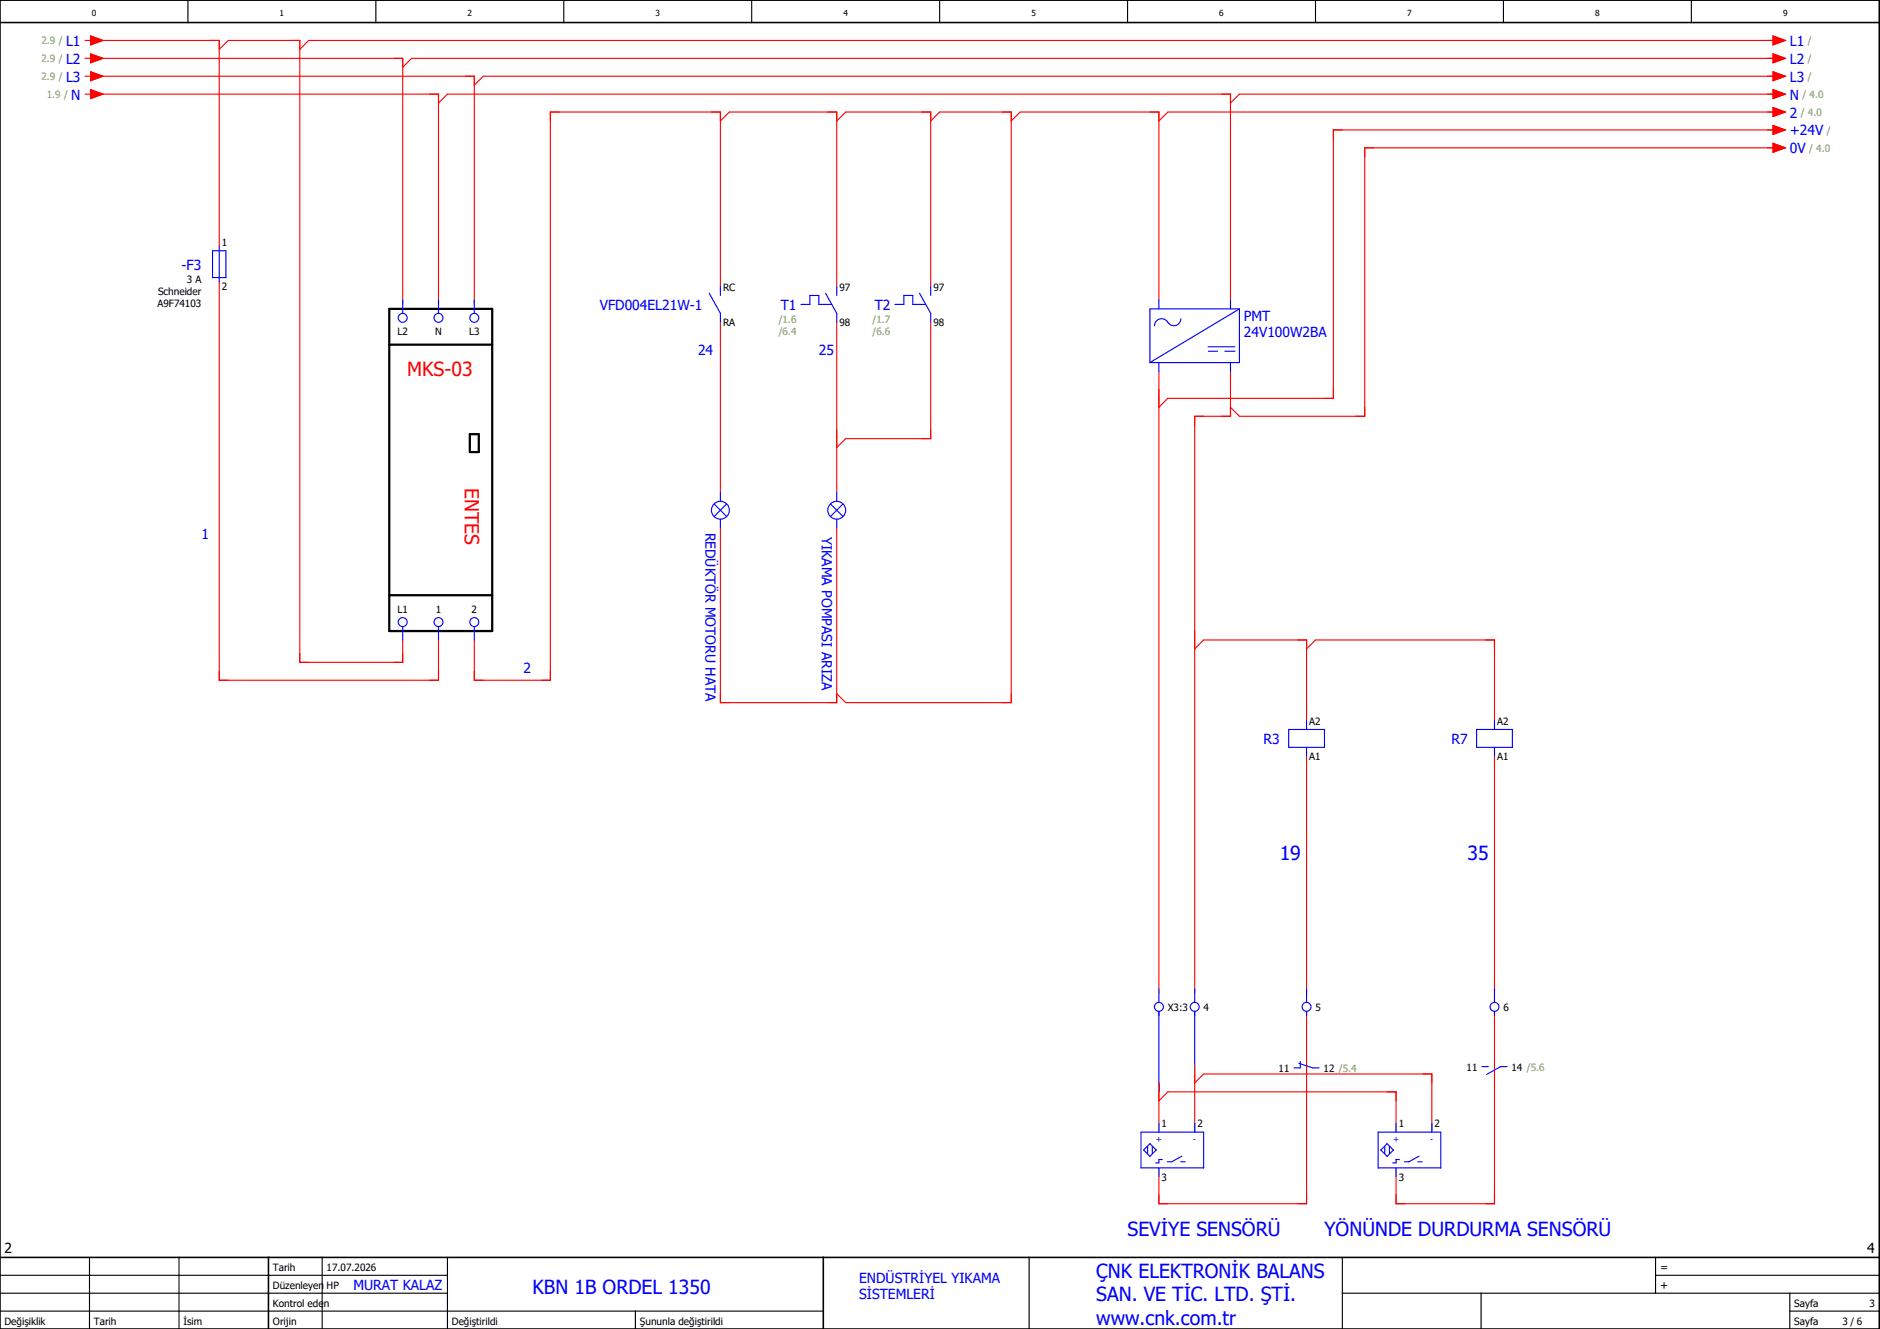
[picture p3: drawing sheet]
<svg xmlns="http://www.w3.org/2000/svg" width="420mm" height="297mm" viewBox="0 0 420 297" stroke-linecap="round" stroke-linejoin="round" font-family="sans-serif">
<g fill="none" stroke="#000" stroke-width=".25">
<path d="M42 0v5M84 0v5M126 0v5M168 0v5M210 0v5M252 0v5M294 0v5M336 0v5M378 0v5M0 293h184M0 289h100M0 285h100"/>
<path d="M20 281v16M40 281v16M72 281v16M100 281v16M142 293v4M230 281v16M300 289h120M300 281v16M331 289v8M370 285h50M370 281v8M400 293h20"/>
<path d="M400 289v8"/>
</g>
<path d="M0 5h420M0 0h420v297h-420zM0 281h420M60 281v16M184 281v16" fill="none" stroke="#000" stroke-width=".35"/>
<g fill="none" stroke="#f00" stroke-width=".25">
<path d="M19 9h1.3M19 13h1.3M19 17h1.3M20.3 8l2.7 1-2.7 1zM20.3 12l2.7 1-2.7 1zM20.3 16l2.7 1-2.7 1zM21 13h69v55M21 9h28v46M21 17h85v51M49 11l2-2h16v139h23v-5M396.3 8l2.7 1-2.7 1zM396.3 12l2.7 1-2.7 1z"/>
<path d="M396.3 16l2.7 1-2.7 1zM397 9h-328l-2 2M397 13h-305l-2 2M397 17h-289l-2 2M19 21h1.3M20.3 20l2.7 1-2.7 1zM21 21h77v47M98 23l2-2h175v46M161 27l2-2h24v39M187 27l2-2h19v39M208 27l2-2h16v132h-37l-2-2M226 27l2-2h31v42"/>
<path d="M396.3 20l2.7 1-2.7 1zM396.3 24l2.7 1-2.7 1zM396.3 28l2.7 1-2.7 1zM396.3 32l2.7 1-2.7 1zM397 21h-120l-2 2M397 25h-136l-2 2M397 29h-99v60h-37l-2 2M397 33h-92v60h-28l-2-2M49 63v89h49v-9M161 64v-39h-38v127h-17v-9M161 72v38M187 72v38"/>
<path d="M208 72v26h-19l-2 2M259 83v139M275 83v10h-8v129M161 118v39h26v-39M267 145l2-2h23v18M292 145l2-2h40v18M292 169v53M334 169v53M267 238v15M292 226v43h-33v-8M334 226v43h-22v-8M259 242v11"/>
<path d="M259 246l2-2h51v9M267 242l2-2h51v13"/>
</g>
<g fill="none" stroke="#00f" stroke-width=".25">
<path d="M47.5 56h3v6h-3zM49 55v8M90 67v3M98 67v3M106 67v3M158.5 65.5l2.5 4.5v2M161 64v2M179 68h2v-2h2v2h2.9M184.5 65.5l2.5 4.5v2M187 64v2M200 68h2v-2h2v2h2.9M205.5 65.5l2.5 4.5v2"/>
<path d="M208 64v2M259 67v2M263.9 71.3a1.62 1.62 0 0 1-1.4 1.5 1.62 1.62 0 0 1-1.8-1.1 1.6 1.6 0 0 0-1.7-.3 1.6 1.6 0 0 0-1 1.4M270 78.5h2.2M270 77.5h6M273.8 78.5h2.2M275 67v2M277 69l-20 12M277 69v12h-20M277 69h-20v12M259 81v2M275 81v2"/>
<path d="M159.6 112.6l2.8 2.8M161 110v2M161 116v2M162.4 112.6l-2.8 2.8M185.6 112.6l2.8 2.8M187 110v2M187 116v2M188.4 112.6l-2.8 2.8M90 140v3M98 140v3M106 140v3M288 163h8v4h-8z"/>
<path d="M292 161v2M292 167v2M330 163h8v4h-8zM334 161v2M334 167v2M259 221v3M259 226v18M267 221v3M267 226v14M290.3 237.6l3.1 1.1h1.4M290.6 237.3v1.4h-1.4M292 221v3"/>
<path d="M292 226v1M331.2 238.4h1.4M334 221v3M334 226v1M336.8 238.4h-1.4l-3.1 1.7M255 253h14v8h-14zM255.6 257l1.4-1.4 1.4 1.4-1.4 1.5zM256.5 256.2v1.7M257.5 256.2v1.7M259 251v2M259.7 259.2h-.7v.7h-.8M260.9 259.7h1"/>
<path d="M263.9 259.7h1M264.1 258.4l-2.2 1.3M267 251v2M308 253h14v8h-14zM309.5 256.2v1.7M310 255.6l1.4 1.4-1.4 1.5-1.4-1.5zM310.5 256.2v1.7M312 251v2M312.7 259.2h-.7v.7h-.7M313.9 259.7h1M316.9 259.7h1M317.1 258.4l-2.2 1.3"/>
<path d="M320 251v2M259 261v2M312 261v2"/>
<circle cx="90" cy="71" r="1"/>
<circle cx="98" cy="71" r="1"/>
<circle cx="106" cy="71" r="1"/>
<circle cx="161" cy="114" r="2"/>
<circle cx="187" cy="114" r="2"/>
<circle cx="90" cy="139" r="1"/>
<circle cx="98" cy="139" r="1"/>
<circle cx="106" cy="139" r="1"/>
<circle cx="259" cy="225" r="1"/>
<circle cx="267" cy="225" r="1"/>
<circle cx="292" cy="225" r="1"/>
<circle cx="334" cy="225" r="1"/>
</g>
<path d="M87 69h23v72h-23zM87 77h23M105 97h2v4h-2zM87 133h23" fill="none" stroke="#000" stroke-width=".5"/>
<g fill="#f00" stroke="#f00" stroke-width=".22">
<path d="M20.3 8l2.7 1-2.7 1z"/>
<path d="M20.3 16l2.7 1-2.7 1z"/>
<path d="M20.3 20l2.7 1-2.7 1z"/>
<path d="M20.3 12l2.7 1-2.7 1z"/>
<path d="M396.3 8l2.7 1-2.7 1z"/>
<path d="M396.3 16l2.7 1-2.7 1z"/>
<path d="M396.3 20l2.7 1-2.7 1z"/>
<path d="M396.3 12l2.7 1-2.7 1z"/>
<path d="M396.3 24l2.7 1-2.7 1z"/>
<path d="M396.3 28l2.7 1-2.7 1z"/>
<path d="M396.3 32l2.7 1-2.7 1z"/>
</g>
<g font-size="4.3" fill="#f00">
<text x="91" y="84.1">MKS-03</text>
<text x="103.9" y="109" transform="rotate(90 103.9 109)">ENTES</text>
</g>
<g font-size="4.3" fill="#00f">
<text x="286" y="192.1">19</text>
<text x="328" y="192.1">35</text>
<text x="252" y="276.1">SEVİYE SENSÖRÜ</text>
<text x="296" y="276.1">YÖNÜNDE DURDURMA SENSÖRÜ</text>
<text x="245" y="285.6">ÇNK ELEKTRONİK BALANS</text>
<text x="119" y="289.1">KBN 1B ORDEL 1350</text>
<text x="245" y="290.9">SAN. VE TİC. LTD. ŞTİ.</text>
<text x="245" y="296.1">www.cnk.com.tr</text>
</g>
<g font-size="3.1" fill="#00f">
<text x="14.8" y="10.3">L1</text>
<text x="400" y="10.3">L1</text>
<text x="14.8" y="14.3">L2</text>
<text x="400" y="14.3">L2</text>
<text x="14.8" y="18.3">L3</text>
<text x="15.9" y="22.3">N</text>
<text x="400" y="18.3">L3</text>
<text x="400" y="22.3">N</text>
<text x="400" y="26.3">2</text>
<text x="400" y="30.3">+24V</text>
<text x="400" y="34.3">0V</text>
<text x="40.6" y="60.3">-F3</text>
<text x="134" y="69.3">VFD004EL21W-1</text>
<text x="174.5" y="69.3">T1</text>
<text x="195.5" y="69.3">T2</text>
<text x="278" y="71.6">PMT</text>
<text x="278" y="75.4">24V100W2BA</text>
<text x="156" y="79.4">24</text>
<text x="183" y="79.4">25</text>
<text x="157.6" y="119" transform="rotate(90 157.6 119)">REDÜKTÖR MOTORU HATA</text>
<text x="45" y="120.4">1</text>
<text x="183.6" y="120" transform="rotate(90 183.6 120)">YIKAMA POMPASI ARIZA</text>
<text x="117" y="150.4">2</text>
<text x="282.4" y="166.3">R3</text>
<text x="324.4" y="166.3">R7</text>
<text x="192" y="286.6">ENDÜSTRİYEL YIKAMA</text>
<text x="79" y="288.4">MURAT KALAZ</text>
<text x="192" y="290.4">SİSTEMLERİ</text>
</g>
<g font-size="3.1">
<text x="1" y="280">2</text>
<text x="417.3" y="280">4</text>
</g>
<g font-size="2.5">
<text x="371" y="284">=</text>
<text x="371" y="288">+</text>
</g>
<g font-size="2.2" fill="#7ca552">
<text x="9.3" y="9.9">2.9 /</text>
<text x="404" y="9.9">/</text>
<text x="9.3" y="17.9">2.9 /</text>
<text x="9.3" y="13.9">2.9 /</text>
<text x="404" y="17.9">/</text>
<text x="404" y="13.9">/</text>
<text x="10.4" y="21.9">1.9 /</text>
<text x="402.8" y="21.9">/ 4.0</text>
<text x="402.4" y="25.9">/ 4.0</text>
<text x="408.3" y="29.9">/</text>
<text x="404.3" y="33.9">/ 4.0</text>
<text x="174" y="72.2">/1.6</text>
<text x="174" y="74.9">/6.4</text>
<text x="195" y="72.2">/1.7</text>
<text x="195" y="74.9">/6.6</text>
</g>
<g font-size="2.2">
<text x="49.6" y="55">1</text>
<text x="35.3" y="65.9">Schneider</text>
<text x="41.7" y="63.2">3 A</text>
<text x="49.6" y="64.9">2</text>
<text x="161.6" y="65">RC</text>
<text x="187.6" y="65">97</text>
<text x="208.6" y="65">97</text>
<text x="35.2" y="68.6">A9F74103</text>
<text x="88.8" y="74.8">L2</text>
<text x="97.3" y="74.8">N</text>
<text x="104.8" y="74.8">L3</text>
<text x="161.6" y="72.9">RA</text>
<text x="187.6" y="72.9">98</text>
<text x="208.6" y="72.9">98</text>
<text x="88.8" y="137.1">L1</text>
<text x="97.4" y="137.1">1</text>
<text x="105.4" y="137.1">2</text>
<text x="292.6" y="162">A2</text>
<text x="334.6" y="162">A2</text>
<text x="292.6" y="169.9">A1</text>
<text x="334.6" y="169.9">A1</text>
<text x="261" y="225.9">X3:3</text>
<text x="269" y="225.9">4</text>
<text x="294" y="225.9">5</text>
<text x="336" y="225.9">6</text>
<text x="285.8" y="239.6">11</text>
<text x="295.8" y="239.6">12 /5.4</text>
<text x="327.8" y="239.3">11</text>
<text x="337.8" y="239.3">14 /5.6</text>
<text x="259.6" y="252">1</text>
<text x="267.6" y="252">2</text>
<text x="312.6" y="252">1</text>
<text x="320.6" y="252">2</text>
<text x="259.6" y="263.9">3</text>
<text x="312.6" y="263.9">3</text>
<text x="61" y="284">Tarih</text>
<text x="73" y="284">17.07.2026</text>
<text x="61" y="288">Düzenleyen</text>
<text x="61" y="292">Kontrol eden</text>
<text x="73" y="288">HP</text>
<text x="401" y="292">Sayfa</text>
<text x="417.8" y="292">3</text>
<text x="1" y="296">Değişiklik</text>
<text x="21" y="296">Tarih</text>
<text x="41" y="296">İsim</text>
<text x="61" y="296">Orijin</text>
<text x="101" y="296">Değiştirildi</text>
<text x="143" y="296">Şununla değiştirildi</text>
<text x="401" y="296">Sayfa</text>
<text x="411.8" y="296">3 / 6</text>
</g>
<g font-size="1.9">
<text x="20.5" y="3.7">0</text>
<text x="62.5" y="3.7">1</text>
<text x="104.5" y="3.7">2</text>
<text x="146.5" y="3.7">3</text>
<text x="188.5" y="3.7">4</text>
<text x="230.5" y="3.7">5</text>
<text x="272.5" y="3.7">6</text>
<text x="314.5" y="3.7">7</text>
<text x="356.5" y="3.7">8</text>
<text x="398.5" y="3.7">9</text>
</g>
<g font-size="1.9" fill="#00f">
<text x="258.3" y="255.3">+</text>
<text x="266.7" y="255.3">-</text>
<text x="311.3" y="255.3">+</text>
<text x="319.7" y="255.3">-</text>
</g>
</svg>
